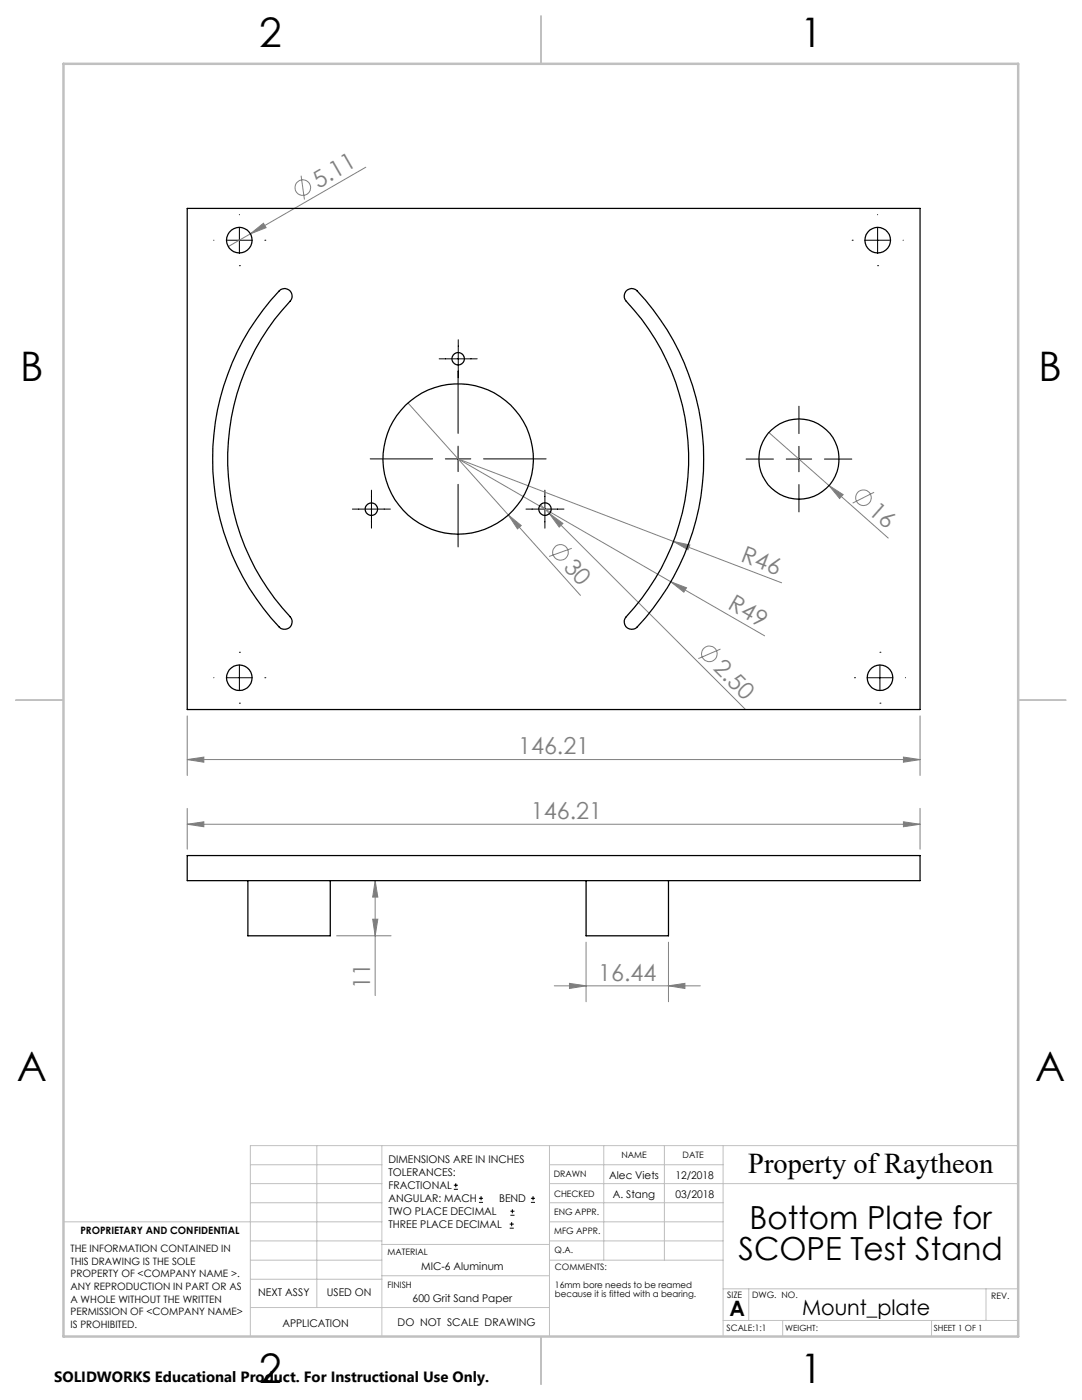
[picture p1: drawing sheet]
<svg xmlns="http://www.w3.org/2000/svg" width="216mm" height="279mm" viewBox="0 0 216 279" stroke-linecap="round" stroke-linejoin="round" font-family="sans-serif">
<g fill="none" stroke="#808080" stroke-width=".2">
<path d="M60.1 35.1l.6 4.7M73 33.4l-27.5 15.8M50 46.7l2.6-2.1 .5 .8zM81.4 80.4l34.4 38.4M153.4 86.3l23.8 21.1M165.4 96.9l2.8 1.8-.7 .8zM174.4 98.2l-4.3 2.2M101.4 102.8l2.6 2.1-.7 .7zM107.8 100.7l1.8 1.8M109.6 102.5l2.7 2-.7 .7zM109.6 102.5l39.1 39.1M114.1 109.4l-4.5 1.7"/>
<path d="M133.8 116.1l3.2 1.2-.5 .9zM133.8 116.1l18.8 10.8M134.4 108.1l3.3 .7-.4 .9zM134.4 108.1l-43-16.5 42.4 24.5M134.4 108.1l21.6 8.2M143.8 129.5l-4.5 1.9M37.4 151.6l3.3-.5v1zM37.4 142.9v11.9M37.4 151.6h146.2M180.3 151.1l3.3 .5-3.3 .5zM183.6 142.9v11.9M37.4 164.5l3.3-.5v1z"/>
<path d="M37.4 161.3v8.2M37.4 164.5h146.2M74.9 175.8v22.9M74.9 175.8l.5 3.2h-1zM180.3 164l3.3 .5-3.3 .5zM183.6 161.3v8.2M67.2 186.8h10.8M74.4 183.4h1l-.5 3.4zM110.6 196.7h29.1M113.6 196.3l3.3 .4-3.3 .6zM116.9 188v11.9M133.4 196.7l3.3-.4v1z"/>
<path d="M133.4 188v11.9"/>
<circle cx="60.4" cy="37.4" r="1.56"/>
<circle cx="172.3" cy="99.3" r="1.56"/>
<circle cx="111.8" cy="110.3" r="1.56"/>
<circle cx="141.5" cy="130.5" r="1.56"/>
</g>
<g fill="none" stroke="#000" stroke-width=".2">
<path d="M42.7 47.9h.1M45.2 47.9h5.1M47.8 53h.1M47.8 42.8v.1M47.8 45.4v5.1M52.8 47.9h.1M170 47.9h.1M172.6 47.9h5.1M175.1 53h.1M175.1 42.8v.1M175.1 45.4v5.1M180.2 47.9h.1"/>
<path d="M87.6 71.6h7.6M91.4 74v12.5M91.4 67.8v7.6M73.9 91.6h12.4M74.1 97.8v7.6M88.9 91.6h5M91.4 89v5.1M91.4 96.7v12.4M96.5 91.6h12.5M108.7 97.8v7.6M148.9 91.6h5.4M156.9 91.6h5.1"/>
<path d="M159.4 81.1v5.4M159.4 89.1v5.1M159.4 96.7v5.5M164.5 91.6h5.5M70.3 101.6h7.6M105 101.6h7.5M42.7 135.3h.1M45.2 135.3h5.1M47.8 130.2h.1M47.8 132.7v5.1M52.8 135.3h.1M170.5 135.3h.1"/>
<path d="M173 135.3h5.1M175.6 130.2h.1M175.6 132.7v5.1M180.7 135.3h.1M47.8 140.3h.1M175.6 140.3h.1M90.6 237.3h.8M90.6 236.5h.8M90.9 236.1v.9M95.6 240h.8M95.6 239.1h.8M96 238.7v.8"/>
<path d="M105.9 240h.9M105.9 239.1h.9M106.4 238.7v.8M101.7 245.1h.8M101.7 244.3h.8M101.8 242.5h.9M101.8 241.7h.9M102.1 243.9v.8M102.2 241.3v.8"/>
</g>
<g fill="none" stroke="#c0c0c0" stroke-width=".2">
<path d="M50 232.4h26.2M50 236.2h26.2M63.2 228.6v32.3M76.2 228.6v38.1M109.6 228.6v38.1M109.6 232.4h34.7M109.6 236.2h93.6M120.5 228.6v22.9M132.6 228.6v22.9M144.3 228.6v38.1M203.2 228.6h-153.2v38.1M12.7 243.8h63.5"/>
<path d="M50 251.5h26.2M50 240h26.2M50 247.7h26.2M50 255.3h26.2M76.2 254.6h33.4M76.2 248.4h33.4M109.6 251.5h34.7M109.6 243.8h34.7M109.6 240h34.7M109.6 247.7h34.7M144.3 257.2h58.9M149.4 257.2v6.3"/>
<path d="M196.7 257.2v6.3M50 260.9h59.6M144.3 263.5h58.9M156.2 263.5v3.2M185.9 263.5v3.2"/>
</g>
<path d="M108 3.2v9.5M3.1 139.7h9.6M203.2 139.7h9.5M108 266.7v9.6" fill="none" stroke="#c0c0c0" stroke-width=".25"/>
<path d="M12.7 12.7h190.5v254h-190.5z" fill="none" stroke="#c0c0c0" stroke-width=".5"/>
<g fill="#808080">
<path d="M50 46.7l2.6-2.1 .5 .8z"/>
<path d="M101.4 102.8l2.6 2.1-.7 .7z"/>
<path d="M109.6 102.5l2.7 2-.7 .7z"/>
<path d="M165.4 96.9l2.8 1.8-.7 .8z"/>
<path d="M133.8 116.1l3.2 1.2-.5 .9z"/>
<path d="M134.4 108.1l3.3 .7-.4 .9z"/>
<path d="M180.3 151.1l3.3 .5-3.3 .5zM37.4 151.6l3.3-.5v1zM180.3 164l3.3 .5-3.3 .5zM37.4 164.5l3.3-.5v1zM133.4 196.7l3.3-.4v1zM113.6 196.3l3.3 .4-3.3 .6z"/>
<path d="M74.4 183.4h1l-.5 3.4zM74.9 175.8l.5 3.2h-1z"/>
</g>
<g fill="none" stroke="#000" stroke-width=".25">
<path d="M37.4 41.6h146.2v100h-146.2zM55.7 58.1a1.5 1.5 0 0 1 2.1-.1 1.5 1.5 0 0 1 .1 2.1 46.1 46.1 0 0 0 .2 63.3 1.5 1.5 0 0 1-.4 1.9 1.5 1.5 0 0 1-2-.2 49 49 0 0 1 0-67zM124.9 58.1a1.47 1.47 0 0 1 2.2 0 48.9 48.9 0 0 1-.3 67.3 1.51 1.51 0 0 1-1.9-.3 1.51 1.51 0 0 1 .1-2 46.1 46.1 0 0 0-.3-63.3 1.55 1.55 0 0 1 .2-1.7zM37.4 170.7h146.2v5.1h-146.2zM49.5 175.8v11h16.4v-11M116.9 175.8v11h16.5v-11"/>
<circle cx="47.8" cy="47.9" r="2.55"/>
<circle cx="175.2" cy="47.9" r="2.55"/>
<circle cx="91.4" cy="71.6" r="1.24"/>
<circle cx="91.4" cy="91.6" r="15"/>
<circle cx="159.4" cy="91.6" r="8"/>
<circle cx="74.1" cy="101.6" r="1.25"/>
<circle cx="108.7" cy="101.6" r="1.25"/>
<circle cx="47.8" cy="135.2" r="2.55"/>
<circle cx="175.6" cy="135.2" r="2.55"/>
</g>
<g font-size="8.1">
<text x="51.7" y="9.3">2</text>
<text x="159.7" y="9.3">1</text>
<text x="4" y="76">B</text>
<text x="207.2" y="76">B</text>
<text x="3.3" y="215.7">A</text>
<text x="206.5" y="215.7">A</text>
<text x="51.7" y="276">2</text>
<text x="159.7" y="276">1</text>
</g>
<g font-size="6.3">
<text x="149.6" y="245.4">Bottom Plate for</text>
<text x="147.4" y="251.4">SCOPE Test Stand</text>
</g>
<text font-size="5.7" x="149.3" y="234.1">Property of Raytheon</text>
<g font-size="4.7" fill="#808080">
<text x="63.5" y="37.6" transform="rotate(-30 63.5 37.6)">5.11</text>
<text x="173.1" y="102.3" transform="rotate(41 173.1 102.3)">16</text>
<text x="112.3" y="113.3" transform="rotate(48 112.3 113.3)">30</text>
<text x="147.7" y="112" transform="rotate(21 147.7 112)">R46</text>
<text x="145" y="121.4" transform="rotate(30 145 121.4)">R49</text>
<text x="142.2" y="133.5" transform="rotate(45 142.2 133.5)">2.50</text>
<text x="103.4" y="150.6">146.21</text>
<text x="105.9" y="163.5">146.21</text>
<text x="73.9" y="197.4" transform="rotate(-90 73.9 197.4)">11</text>
<text x="119.4" y="195.7">16.44</text>
</g>
<g font-size="4.2">
<text x="145.6" y="262.7">A</text>
<text x="160" y="262.4">Mount_plate</text>
</g>
<text font-size="3" x="10.8" y="275.7">SOLIDWORKS Educational Product. For Instructional Use Only.</text>
<g font-size="2.1">
<text x="77.5" y="232.2">DIMENSIONS ARE IN INCHES</text>
<text x="77.5" y="234.7">TOLERANCES:</text>
<text x="77.5" y="237.3">FRACTIONAL</text>
<text x="77.5" y="239.9">ANGULAR: MACH</text>
<text x="99.6" y="239.9">BEND</text>
<text x="121.5" y="235.2">Alec Viets</text>
<text x="122.3" y="239">A. Stang</text>
<text x="134.8" y="239">03/2018</text>
<text x="134.8" y="235.2">12/2018</text>
<text x="77.5" y="242.5">TWO PLACE DECIMAL</text>
<text x="77.5" y="245.1">THREE PLACE DECIMAL</text>
<text x="84.1" y="253.4">MIC-6 Aluminum</text>
<text x="51.5" y="258.7">NEXT ASSY</text>
<text x="65.2" y="258.6">USED ON</text>
<text x="82.3" y="259.8">600 Grit Sand Paper</text>
<text x="56.3" y="264.8">APPLICATION</text>
<text x="79.3" y="264.6">DO NOT SCALE DRAWING</text>
</g>
<g font-size="2">
<text x="14.1" y="249.9">THE INFORMATION CONTAINED IN</text>
<text x="16" y="246.3">PROPRIETARY AND CONFIDENTIAL</text>
<text x="14.1" y="252.4">THIS DRAWING IS THE SOLE</text>
<text x="14.1" y="254.9">PROPERTY OF &lt;COMPANY NAME &gt;.</text>
<text x="14.1" y="257.4">ANY REPRODUCTION IN PART OR AS</text>
<text x="14.1" y="260">A WHOLE WITHOUT THE WRITTEN</text>
<text x="14.1" y="262.5">PERMISSION OF &lt;COMPANY NAME&gt;</text>
<text x="14.1" y="265">IS PROHIBITED.</text>
</g>
<g font-size="1.8">
<text x="124" y="231.1">NAME</text>
<text x="136.2" y="231.1">DATE</text>
<text x="110.5" y="234.8">DRAWN</text>
<text x="110.5" y="238.9">CHECKED</text>
<text x="110.6" y="242.5">ENG APPR.</text>
<text x="77.3" y="250.5">MATERIAL</text>
<text x="110.6" y="246.3">MFG APPR.</text>
<text x="110.7" y="250">Q.A.</text>
<text x="77.3" y="257">FINISH</text>
<text x="110.7" y="253.5">COMMENTS:</text>
<text x="110.7" y="257.1">16mm bore needs to be reamed</text>
<text x="110.7" y="258.8">because it is fitted with a bearing.</text>
<text x="145.1" y="259">SIZE</text>
<text x="150.1" y="259.1">DWG. NO.</text>
<text x="197.8" y="259.2">REV.</text>
<text x="145" y="265.7">SCALE:1:1</text>
</g>
<g font-size="1.7">
<text x="156.7" y="265.7">WEIGHT:</text>
<text x="186.3" y="265.7">SHEET 1 OF 1</text>
</g>
</svg>
